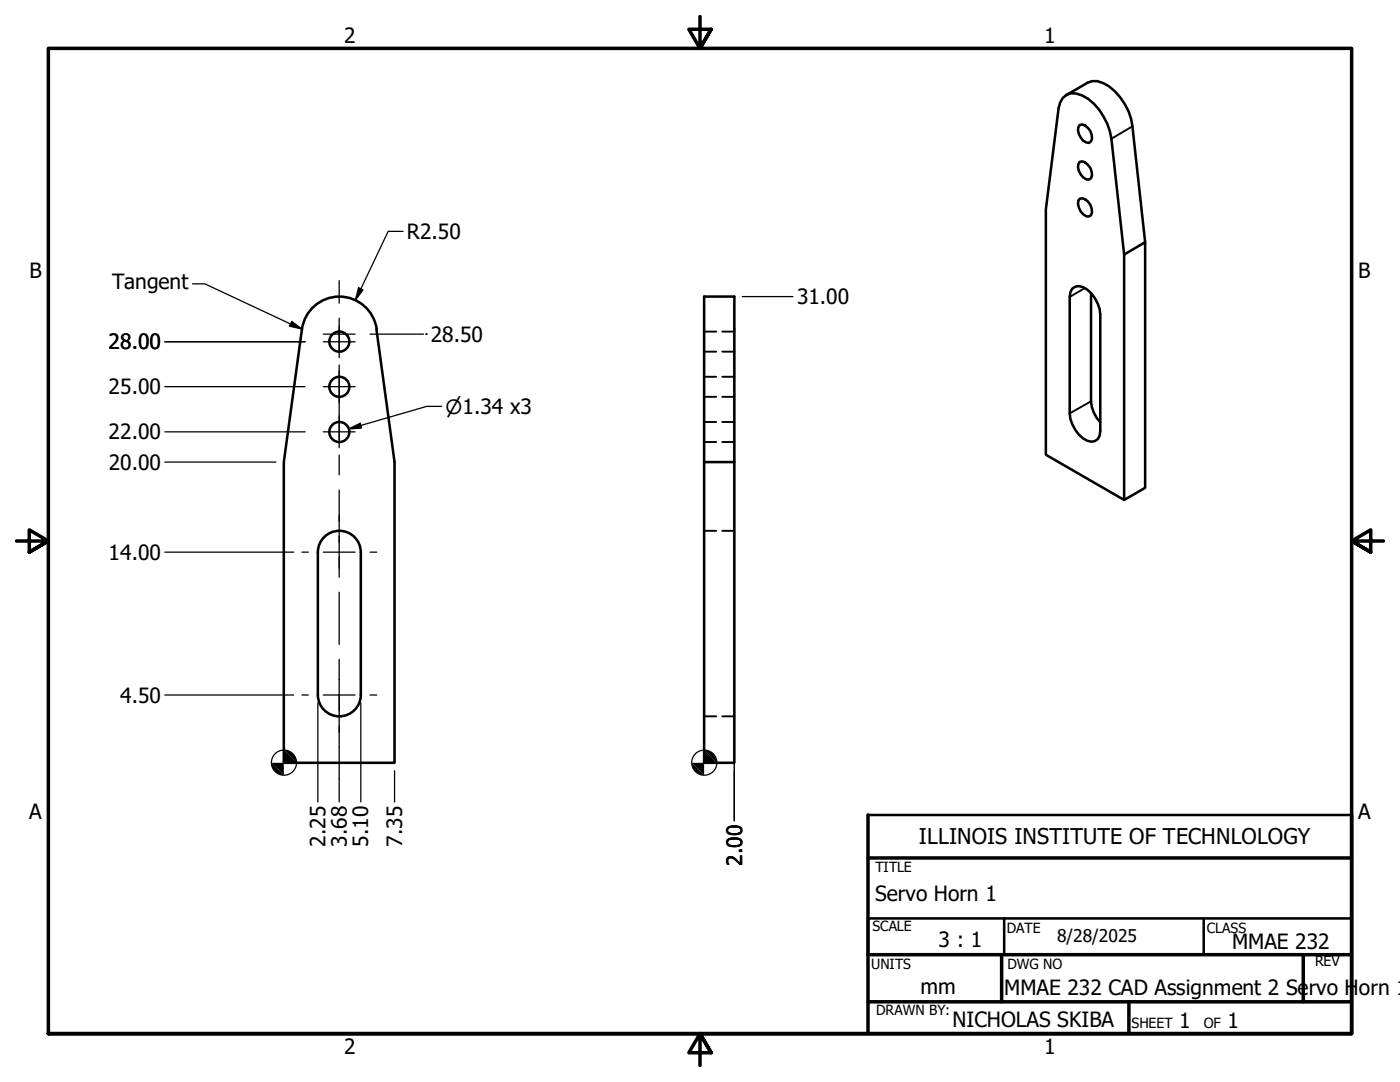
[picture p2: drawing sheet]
<svg xmlns="http://www.w3.org/2000/svg" width="279mm" height="216mm" viewBox="0 0 279 216" stroke-linecap="round" stroke-linejoin="round" font-family="sans-serif">
<!-- layer: Visible (ANSI) -->
<g fill="none" stroke="#000" stroke-width=".51">
<path d="M212.8 19l4.2-2.5a3.9 3.9 0 0 1 4.3 .7 12 12 0 0 1 4.7 8l2.5 23.1M215.5 39.7a1.8 1.8 0 0 1 2.1 1.2l.3 1.5-.2 .5-.3 .3a2.38 2.38 0 0 1-2.3-2.5l.1-.6zM215.5 32.3l.5-.1a2.58 2.58 0 0 1 1.7 3.4l-.3 .2a2.38 2.38 0 0 1-2.3-2.4l.1-.6zM215.5 25l.5-.2a2.58 2.58 0 0 1 1.7 3.4l-.3 .3a2.17 2.17 0 0 1-2.1-1.7l-.2-.8 .1-.6zM214 57.6a2.15 2.15 0 0 1 3 .2 7.1 7.1 0 0 1 2.6 4.9v23.3a1.81 1.81 0 0 1-.7 1.8 1.81 1.81 0 0 1-1.9 .1 6.7 6.7 0 0 1-3.5-5.4v-23.3l.1-.9zM217.7 58.5v21.6a6.7 6.7 0 0 0 1.9 4.2M224.3 50.8l-2.5-23.1a12 12 0 0 0-5.8-8.7 3 3 0 0 0-4.7 2.6l-2.6 20.2v48.9l15.6 9.1v-49l4.2-2.5v49l-4.2 2.5M60.3 65.7l-3.7 26.5v60h22.1v-60l-3.6-26.5M60.3 65.7a7.5 7.5 0 0 1 7.4-6.5 7.5 7.5 0 0 1 7.5 6.5M140.5 92.2h6.1v60h-6.1zM140.5 92.2v-33h6.1v33M63.4 110.2a4.3 4.3 0 0 1 4.3-4.3 4.3 4.3 0 0 1 4.3 4.3"/>
<path d="M63.4 110.2v28.5M72 110.2v28.5M63.4 138.7a4.3 4.3 0 0 0 4.3 4.2 4.3 4.3 0 0 0 4.3-4.2"/>
<circle cx="67.7" cy="77.2" r="2"/>
<circle cx="67.7" cy="68.2" r="2"/>
<circle cx="67.7" cy="86.2" r="2"/>
</g>
<!-- layer: Hidden (ANSI) -->
<g fill="none" stroke="#000" stroke-width=".38">
<path d="M140.5 79.2h2.4M140.5 75.2h2.4M140.5 70.2h2.4M140.5 66.2h2.4M144.1 79.2h2.5M144.1 75.2h2.5M144.1 70.2h2.5M144.1 66.2h2.5M140.5 88.2h2.4M140.5 84.2h2.4M144.1 88.2h2.5M144.1 84.2h2.5"/>
<path d="M140.5 105.9h2.4M144.1 105.9h2.5M140.5 142.9h2.4M144.1 142.9h2.5"/>
</g>
<!-- layer: Visible Narrow (ANSI) -->
<path d="M226 25.2l-4.2 2.5M216.5 57.5l-3 1.7M217.7 80.1l-4.2 2.4" fill="none" stroke="#000" stroke-width=".38"/>
<!-- layer: Border (ANSI) -->
<path d="M139.7 3.3v6.4l-2.2-3.9h4.4l-2.2 3.9 2.2-3.9M3.3 107.9h6.4l-3.9-2.2v4.5l3.9-2.3-3.9 2.3M276.1 107.9h-6.4l3.9-2.2v4.5l-3.9-2.3 3.9 2.3M173.2 171.2h96.5M173.2 162.6v43.6M269.7 162.6v43.6h-260h260v-196.5h-260v196.5M173.2 190.5h96.5M173.2 199.9h96.5M199.9 190.5v9.4M225.3 199.9v6.3M260.1 190.5v9.4M141.9 210.1l-2.2-3.9 2.2 3.9h-4.4l2.2-3.9v6.4" fill="none" stroke="#000" stroke-width=".7"/>
<!-- layer: Title (ANSI) -->
<path d="M173.2 162.6h96.5M173.2 183.3h96.5v7.2h-96.5zM200.4 183.3v7.2M240.2 183.3v7.2M173.2 206.2h96.5" fill="none" stroke="#000" stroke-width=".51"/>
<!-- layer: Center Mark (ANSI) -->
<g fill="none" stroke="#000" stroke-width=".25">
<path d="M64.5 77.2h6.4M64.5 68.2h6.4M64.5 66.7h6.4M67.7 74v6.3M67.7 65v6.4M73.9 66.7h10.6M64.5 86.2h6.4M67.7 83v6.3M60.3 110.2h1.2M64.5 110.2h6.4M67.7 102.7v1.3M67.7 107v6.3"/>
<path d="M73.9 110.2h1.3M60.3 138.7h1.2M64.5 138.7h6.4M67.7 135.5v6.4M73.9 138.7h1.3M67.7 144.8v1.3"/>
</g>
<!-- layer: Centerline (ANSI) -->
<path d="M67.7 56v4.5M67.7 63.5v6.3M67.7 72.8v15M67.7 90.8v3.9M67.7 97.8v10.4M67.7 111.2v4M67.7 118.2v10.4M67.7 131.6v4M67.7 138.6v16.8" fill="none" stroke="#000" stroke-width=".25"/>
<!-- layer: Dimension (ANSI) -->
<g fill="none" stroke="#000" stroke-width=".25">
<path d="M71.6 57.4l.9 .4-1.6 2.1zM80.5 46.2h-3l-6.6 13.7M148.1 59.2h10.1M32.9 77.2h28M32.9 68.2h28M85.2 66.7h-.2h.2M146.6 60.8v103v-10M32.9 86.2h28M32.9 92.2h22.2M69.6 85.6l2.3-1.1 .2 .9zM88.1 81.1h-2.9l-15.6 4.5M32.9 110.2h25.7"/>
<path d="M32.9 138.7h25.7M63.4 140.3v19.7M67.7 155.4v4.6M72 140.3v19.7M78.7 153.8v6.2"/>
<circle cx="56.7" cy="152.2" r="2.51"/>
<circle cx="140.6" cy="152.2" r="2.51"/>
</g>
<g fill="#000">
<path d="M71.6 57.4l.9 .4-1.6 2.1zM69.6 85.6l2.3-1.1 .2 .9z"/>
<path d="M54.2 152.2l2.4 2.5a2.61 2.61 0 0 1-2.4-2.5z" fill-rule="evenodd"/>
<path d="M56.6 149.7l2.6 2.5h-5l2.4 2.5z" fill-rule="evenodd"/>
<path d="M56.6 149.7a2.6 2.6 0 0 1 2.6 2.5z" fill-rule="evenodd"/>
<path d="M138 152.2l2.5 2.5a2.49 2.49 0 0 1-2.5-2.5z" fill-rule="evenodd"/>
<path d="M140.5 149.7l2.5 2.5h-5l2.5 2.5z" fill-rule="evenodd"/>
<path d="M140.5 149.7a2.49 2.49 0 0 1 2.5 2.5z" fill-rule="evenodd"/>
</g>
<!-- layer: Symbol (ANSI) -->
<path d="M38.4 56.6h2.5l19.4 9.1M58.2 64.1l2.1 1.6-2.5-.6z" fill="none" stroke="#000" stroke-width=".25"/>
<path d="M58.2 64.1l2.1 1.6-2.5-.6z" fill="#000"/>
<text font-size="4.3" x="183.4" y="168.5">ILLINOIS INSTITUTE OF TECHNLOLOGY</text>
<g font-size="4.2">
<text x="68.7" y="8.6">2</text>
<text x="208.4" y="8.6">1</text>
<text x="81.2" y="47.7">R2.50</text>
<text x="5.9" y="55.5">B</text>
<text x="22.4" y="57.7">Tangent</text>
<text x="271.1" y="55.5">B</text>
<text x="159.1" y="60.7">31.00</text>
<text x="21.7" y="69.7">28.00</text>
<text x="86" y="68.2">28.50</text>
<text x="21.7" y="78.7">25.00</text>
<text x="21.7" y="87.7">22.00</text>
<text x="21.7" y="93.7">20.00</text>
<text x="21.7" y="111.7">14.00</text>
<text x="24" y="140.2">4.50</text>
<text x="5.8" y="163.4">A</text>
<text x="271" y="163.4">A</text>
<text x="65" y="168.9" transform="rotate(-90 65 168.9)">2.25</text>
<text x="69.2" y="168.9" transform="rotate(-90 69.2 168.9)">3.68</text>
<text x="73.5" y="168.9" transform="rotate(-90 73.5 168.9)">5.10</text>
<text x="80.3" y="168.9" transform="rotate(-90 80.3 168.9)">7.35</text>
<text x="148.1" y="172.7" transform="rotate(-90 148.1 172.7)">2.00</text>
<text x="174.6" y="179.7">Servo Horn 1</text>
<text x="187.3" y="188.9">3 : 1</text>
<text x="245.9" y="189.4">MMAE 232</text>
<text x="183.7" y="198.3">mm</text>
<text x="200.4" y="198.5">MMAE 232 CAD Assignment 2 Se</text>
<text x="261.2" y="198.5">rvo Horn 1</text>
<text x="190.1" y="204.9">NICHOLAS SKIBA</text>
<text x="235.3" y="205.1">1</text>
<text x="245" y="205.1">1</text>
<text x="68.7" y="210.3">2</text>
<text x="208.4" y="210.3">1</text>
</g>
<text font-size="3.9" x="88.9" y="82.5">⌀1.34 x3</text>
<text font-size="3.5" x="210.9" y="188">8/28/2025</text>
<g font-size="2.8">
<text x="174.8" y="173.9">TITLE</text>
<text x="174.1" y="185.9">SCALE</text>
<text x="200.9" y="186.1">DATE</text>
<text x="240.9" y="186.1">CLASS</text>
<text x="173.9" y="193.3">UNITS</text>
<text x="201" y="193.3">DWG NO</text>
<text x="262.4" y="192.7">REV</text>
<text x="174.9" y="202.5">DRAWN BY:</text>
<text x="225.8" y="205.1">SHEET</text>
<text x="240.2" y="205.1">OF</text>
</g>
</svg>
